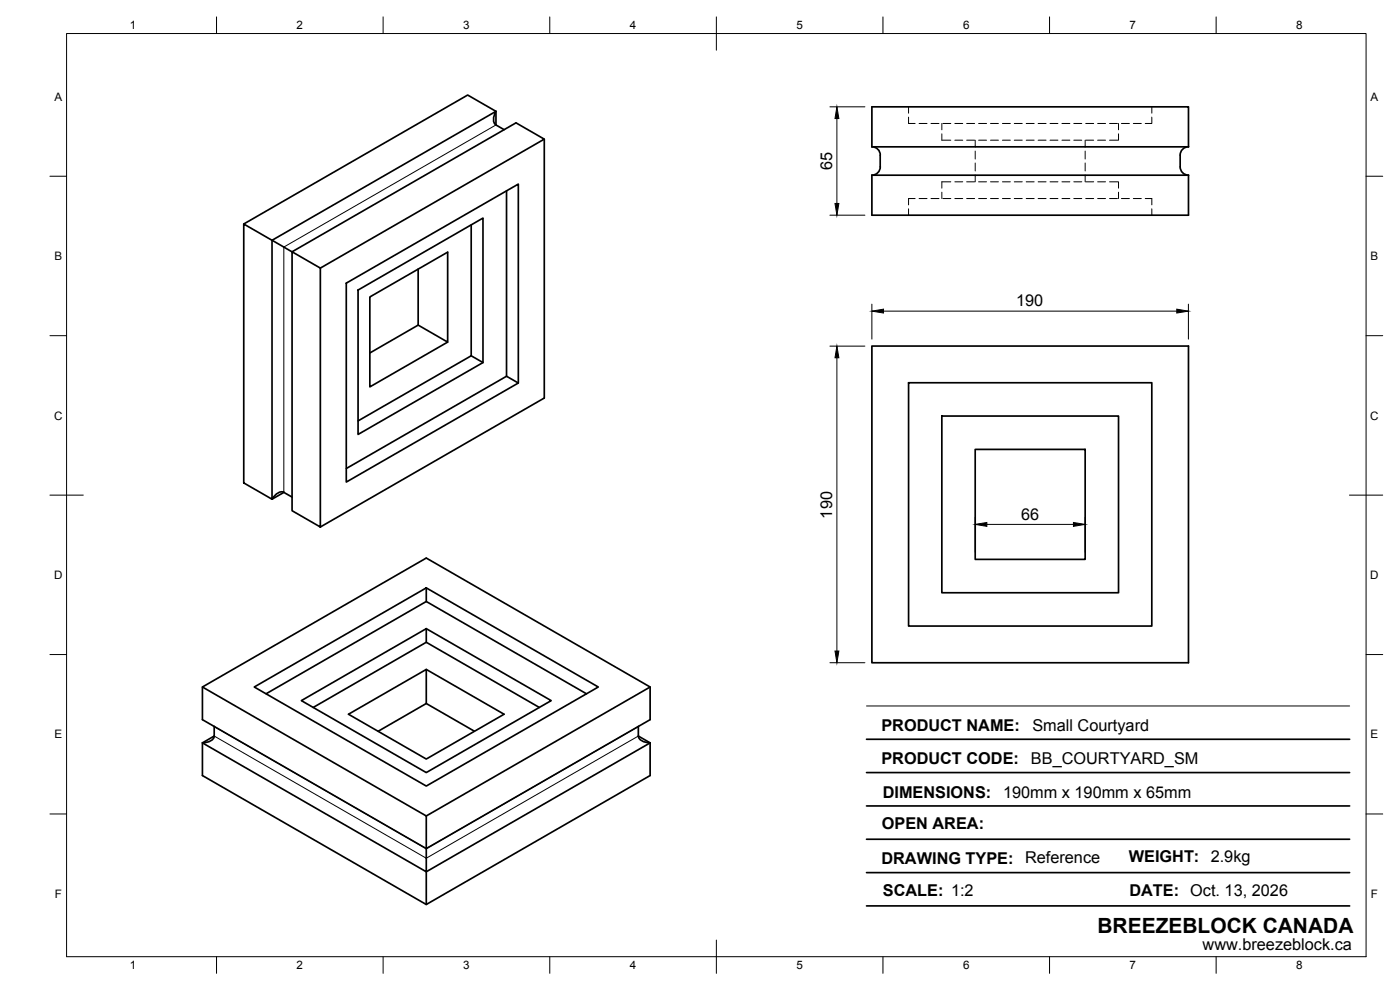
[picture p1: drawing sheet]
<svg xmlns="http://www.w3.org/2000/svg" width="420mm" height="297mm" viewBox="0 0 420 297" stroke-linecap="round" stroke-linejoin="round" font-family="sans-serif">
<!-- layer: Visible -->
<g fill="none" stroke="#000" stroke-width=".51">
<path d="M148.8 37.5a2.97 2.97 0 0 1 0-4.1l-67.1 38.7 3.5 2M151.3 38.9l-2.5-1.4v-4.1l-8.4-4.9-67.2 38.7M152 57.3v55.6l-48.1 27.7M163.3 41.7v77.7l-67.2 38.7M261.7 44.1v-12h95v12M261.7 52.6v12h95v-12M261.7 44.1h95M261.7 52.6h95M261.7 44a2.51 2.51 0 0 1 2.5 2.5v3.6a2.47 2.47 0 0 1-2.5 2.5M356.7 44a2.51 2.51 0 0 0-2.5 2.5v3.6a2.51 2.51 0 0 0 2.5 2.5M73.2 67.2l8.4 4.9v77.7l-8.4-4.9zM85.2 74.1l2.5 1.5 67.2-38.7 8.4 4.8-67.2 38.7"/>
<path d="M87.7 75.6l8.4 4.8v77.7l-8.4-4.9zM141.4 67.5v39.3l-33.9 19.5M103.9 84.9l51.7-29.7v59.7l-51.7 29.7zM107.5 87l37.4-21.6v43.4l-37.4 21.6zM125.5 80.7v16.8l8.8 5.1v-26.9l-23.3 13.4v27l23.3-13.5M125.5 97.5l-14.5 8.4M141.4 106.8l3.5 2M152 112.9l3.6 2M261.7 103.8h95v95h-95zM272.7 114.8h73v73h-73zM282.7 124.8h53v53h-53zM292.7 134.8h33v33h-33z"/>
<path d="M82.6 148.5a2.43 2.43 0 0 1 2.6-.8l-3.5 2.1zM85.2 147.7l2.5 1.4M127.9 176.4v4.1M127.9 188.6v4.1M60.7 206.1l67.2-38.7 67.2 38.7v9.8l-67.2 38.7-67.2-38.7zM60.7 206.1l67.2 38.7v9.8M64.3 218v2.8M64.3 218h.1M76.3 206.1l51.6-29.7 51.7 29.7-51.7 29.7zM79.9 208.2l48-27.7 48.1 27.7M90.4 210.2l37.5-21.6 37.5 21.6-37.5 21.6zM94 212.3l33.9-19.6 34 19.6"/>
<path d="M127.9 200.9l23.4 13.4-23.4 13.4-23.3-13.4 23.3-13.4v10.2l-14.4 8.3M127.9 211.1l14.5 8.3M191.6 218v2.8M191.6 218h.1M195.1 206.1l-67.2 38.7M60.7 222.9l67.2 38.7v-7M64.3 220.8l-3.6 2.1v9.8l67.2 38.7M64.3 220.8a2.99 2.99 0 0 1-3.5 2.1M191.6 220.8a2.99 2.99 0 0 0 3.5 2.1M191.6 220.8l3.5 2.1M127.9 261.6l67.2-38.7v9.8l-67.2 38.7z"/>
</g>
<!-- layer: Hidden -->
<g fill="none" stroke="#000" stroke-width=".3">
<path d="M272.7 35.1v1.9h1.9M272.7 32.1v1.9M275.8 37h2.4M279.4 37h2.4M282.7 37v2M283 37h2.3M286.6 37h2.3M290.1 37h2.4M293.7 37h2.4M297.3 37h2.3M300.8 37h2.4M304.4 37h2.4"/>
<path d="M308 37h2.4M311.6 37h2.3M315.1 37h2.4M318.7 37h2.4M322.3 37h2.4M325.8 37h2.4M329.4 37h2.4M333 37h2.4M335.7 37v2M336.5 37h2.4M340.1 37h2.4M345.7 35.1v1.9h-2"/>
<path d="M345.7 32.1v1.9M274.6 59.6h-1.9v1.9M275.8 59.6h2.4M279.4 59.6h2.4M282.7 40.2v1.9h2.6M282.7 57.7v1.9M283 59.6h2.3M285.3 54.6h-2.6v1.9M286.6 59.6h2.3M286.6 42.1h2.3M286.6 54.6h2.3M290.1 59.6h2.4"/>
<path d="M290.1 42.1h2.4M290.1 54.6h2.4M292.7 42.1v2M292.7 45.3v2.4M292.7 48.9v2.4M292.7 52.5v2.1M293.7 59.6h2.4M293.7 42.1h2.4M293.7 54.6h2.4M297.3 59.6h2.3M297.3 42.1h2.3M297.3 54.6h2.3"/>
<path d="M300.8 59.6h2.4M300.8 42.1h2.4M300.8 54.6h2.4M304.4 59.6h2.4M304.4 42.1h2.4M304.4 54.6h2.4M308 59.6h2.4M308 42.1h2.4M308 54.6h2.4M311.6 59.6h2.3M311.6 42.1h2.3M311.6 54.6h2.3"/>
<path d="M315.1 59.6h2.4M315.1 42.1h2.4M315.1 54.6h2.4M318.7 59.6h2.4M318.7 42.1h2.4M318.7 54.6h2.4M322.3 59.6h2.4M322.3 42.1h2.4M322.3 54.6h2.4M325.7 42.1v2M325.7 45.3v2.4M325.7 48.9v2.4"/>
<path d="M325.7 52.5v2.1M325.8 59.6h2.4M325.8 42.1h2.4M325.8 54.6h2.4M329.4 59.6h2.4M329.4 42.1h2.4M329.4 54.6h2.4M333 54.6h2.7v1.9M333 59.6h2.4M335.7 40.2v1.9h-2.7M335.7 57.7v1.9M336.5 59.6h2.4"/>
<path d="M340.1 59.6h2.4M343.7 59.6h2v1.9M272.7 62.7v1.9M345.7 62.7v1.9"/>
</g>
<!-- layer: Visible Narrow -->
<path d="M148.8 37.5l-63.6 36.6v73.6M64.3 218l63.6 36.6 63.7-36.6M64.3 220.8l63.6 36.7 63.7-36.7" fill="none" stroke="#000" stroke-width=".3"/>
<!-- layer: BORDER -->
<g fill="none" stroke="#000" stroke-width=".3">
<path d="M20 10.1h390v276.9h-390zM65 5.1v5M115 5.1v5M165 5.1v5M215 5.1v10M265 5.1v5M315 5.1v5M365 5.1v5M15 52.9h5M410 52.9h5M15 100.7h5M410 100.7h5"/>
<path d="M15 148.6h10M405 148.6h10M15 196.4h5M410 196.4h5M15 244.2h5M410 244.2h5M65 287v5M115 287v5M165 287v5M215 282.1v9.9M265 287v5M315 287v5"/>
<path d="M365 287v5"/>
</g>
<!-- layer: FD_Dimensions -->
<path d="M249.1 32.1h10.5M251.2 35.6v25.5M249.1 64.6h10.5M261.7 91.3v10.5M265.2 93.4h88M356.7 91.3v10.5M249.1 103.9h10.5M251.2 107.3v88M292.7 155.2v10.5M296.2 157.3h26M325.7 155.2v10.5M249.1 198.8h10.5" fill="none" stroke="#000" stroke-width=".3"/>
<path d="M251.2 32.1l.6 3.5h-1.2zM250.6 61.1h1.2l-.6 3.5zM261.7 93.4l3.5-.6v1.1zM353.2 92.8l3.5 .6-3.5 .5zM251.2 103.9l.6 3.4h-1.2zM292.7 157.3l3.5-.5v1.1zM322.2 156.8l3.5 .5-3.5 .6zM250.6 195.3h1.2l-.6 3.5z" fill="#000" stroke="#000" stroke-width=".3"/>
<!-- layer: TITLEBLOCK -->
<path d="M260.1 231.8h144.9M260.1 221.8h144.9M260.1 251.8h144.9M260.1 241.8h144.9M260.1 271.8h144.9M260.1 261.8h144.9" fill="none" stroke="#000" stroke-width=".51"/>
<path d="M260.1 211.8h144.9" fill="none" stroke="#000" stroke-width=".3"/>
<text font-size="6.3" x="329.4" y="279.8">BREEZEBLOCK CANADA</text>
<g font-size="4.9">
<text x="249.7" y="51" transform="rotate(-90 249.7 51)">65</text>
<text x="304.9" y="91.9">190</text>
<text x="249.7" y="155.6" transform="rotate(-90 249.7 155.6)">190</text>
<text x="306.5" y="155.9">66</text>
<text x="264.5" y="219.4">PRODUCT NAME:</text>
<text x="309.8" y="219.2">Small Courtyard</text>
<text x="264.5" y="229.4">PRODUCT CODE:</text>
<text x="309.4" y="229.2">BB_COURTYARD_SM</text>
<text x="264.9" y="239.4">DIMENSIONS:</text>
<text x="301" y="239.5">190mm x 190mm x 65mm</text>
<text x="264.6" y="248.8">OPEN AREA:</text>
<text x="264.5" y="259.1">DRAWING TYPE:</text>
<text x="307.6" y="258.9">Reference</text>
<text x="338.8" y="258.7">WEIGHT: 2.9kg</text>
<text x="264.9" y="268.7">SCALE: 1:2</text>
<text x="339" y="268.9">DATE: Oct. 13, 2026</text>
<text x="360.9" y="285.1">www.breezeblock.ca</text>
</g>
<g font-size="3.5">
<text x="39" y="8.8">1</text>
<text x="89" y="8.8">2</text>
<text x="139" y="8.8">3</text>
<text x="189" y="8.8">4</text>
<text x="239" y="8.8">5</text>
<text x="289" y="8.8">6</text>
<text x="339" y="8.8">7</text>
<text x="389" y="8.8">8</text>
<text x="16.3" y="30.2">A</text>
<text x="411.3" y="30.2">A</text>
<text x="16.3" y="78">B</text>
<text x="411.3" y="78">B</text>
<text x="16.2" y="125.9">C</text>
<text x="411.2" y="125.9">C</text>
<text x="16.2" y="173.7">D</text>
<text x="411.2" y="173.7">D</text>
<text x="16.3" y="221.6">E</text>
<text x="411.3" y="221.6">E</text>
<text x="16.4" y="269.4">F</text>
<text x="411.4" y="269.4">F</text>
<text x="39" y="290.8">1</text>
<text x="89" y="290.8">2</text>
<text x="139" y="290.8">3</text>
<text x="189" y="290.8">4</text>
<text x="239" y="290.8">5</text>
<text x="289" y="290.8">6</text>
<text x="339" y="290.8">7</text>
<text x="389" y="290.8">8</text>
</g>
</svg>
